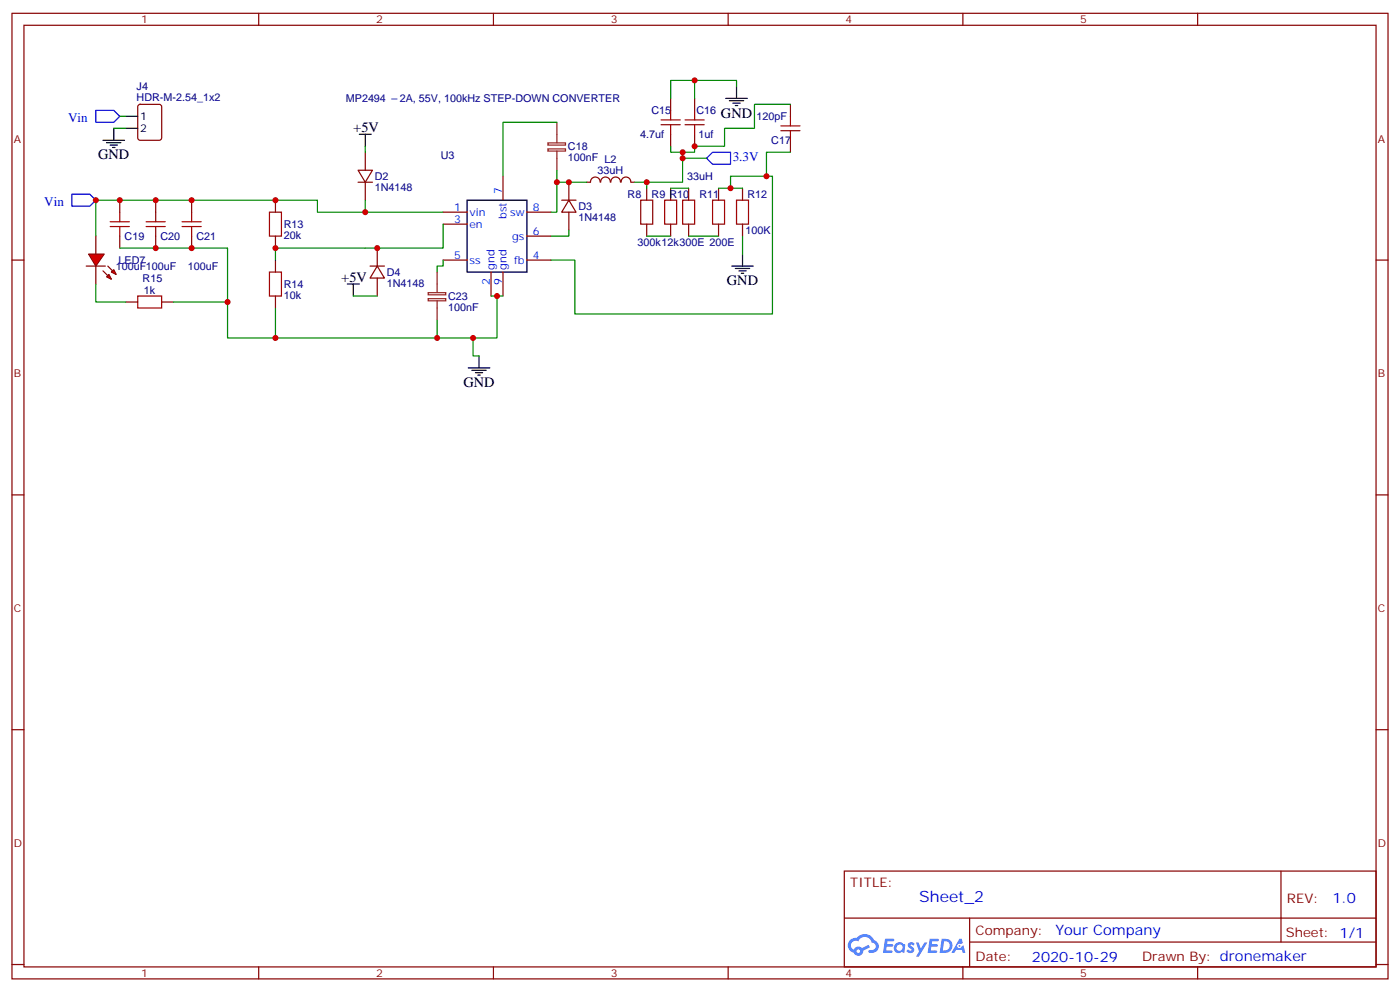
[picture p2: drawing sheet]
<svg xmlns="http://www.w3.org/2000/svg" width="412mm" height="292mm" viewBox="0 0 412 292" stroke-linecap="round" stroke-linejoin="round" font-family="sans-serif">
<g fill="none" stroke="#870000" stroke-width=".35">
<path d="M3.5 3.9h405.4v284.4h-405.4zM7.1 7.4h398.2v277.3h-398.2zM76.2 3.9v3.5M145.3 3.9v3.5M214.5 3.9v3.5M283.6 3.9v3.5M352.8 3.9v3.5M3.5 76.6h3.6M405.3 76.6h3.6M3.5 145.7h3.6M405.3 145.7h3.6M3.5 214.9h3.6"/>
<path d="M405.3 214.9h3.6M248.7 256.5h156.6v28.2h-156.6zM377.3 256.5v20.9M248.7 270.4h156.5M285.6 277.4h119.6M285.6 270.4v14.1M3.5 284h3.6M76.2 284.7v3.6M145.3 284.7v3.6M214.5 284.7v3.6M283.6 284.7v3.6M352.8 284.7v3.6"/>
<path d="M405.3 284h3.6"/>
</g>
<g fill="#5487ff">
<path d="M267.7 277.7a1.22 1.22 0 0 1 1.7 .2l-.4 .6a.47 .47 0 0 0-.3-.4 .47 .47 0 0 0-.5 .2l.1 .2a1.14 1.14 0 0 1 .8 1.8 1.14 1.14 0 0 1-1.9 0l-.2-.2 .5-.6 .7 .5a.29 .29 0 0 0 .3-.3 .29 .29 0 0 0-.2-.3 1.04 1.04 0 0 1-.6-1.7z"/>
<path d="M260.7 276.4h2.4l.3 .2-.2 .5-1.8 .1-.1 .8h1.5l.3 .4-.3 .4h-1.6l-.2 1.1h1.7l.2 .3-.2 .3-2.6 .1z"/>
<path d="M273.8 276.4h2.4l.3 .2-.1 .5-1.8 .1-.2 .8h1.6l.3 .4-.4 .4h-1.6l-.1 1.1h1.7l.2 .3-.2 .3-2.6 .1z"/>
<path d="M282.6 276.4h.7l.3 1.3-.6 .3a.69 .69 0 0 0-1 .3 .69 .69 0 0 0 .4 .9 .69 .69 0 0 0 .9-.6l.5-.2 .6 2.2h-.8l-.2-.9h-1.8l-.5 .9h-.8z"/>
<path d="M269.8 277.5h.8l.6 1.8 1.1-1.8h.9l-2.6 4.2h-.8l.9-1.5z"/>
<path d="M277.4 276.4l-.6 4.2h1.3a2.11 2.11 0 0 0 2.5-2.1 2.11 2.11 0 0 0-2.5-2.1zM278.1 277.2a1.39 1.39 0 0 1 1.7 1.4 1.39 1.39 0 0 1-1.8 1.3h-.3z"/>
<path d="M263.7 278.1a1.54 1.54 0 0 0-.1 2.1 1.54 1.54 0 0 0 2.2 .1l.6 .3 .3-2.3-.2-.3h-.4a1.49 1.49 0 0 0-2.4 .1zM264 279.1a.94 .94 0 0 1 1.8 0 .94 .94 0 0 1-1.8 0z"/>
<path d="M250.4 276.8a2.18 2.18 0 0 0 1.1 3.7 1.44 1.44 0 0 0 1.6 .9 1.44 1.44 0 0 0 1.2-1.4l2-1-.5-.8-1.9 1a1.47 1.47 0 0 0-2.4 .4 1.39 1.39 0 0 1-.7-1.9 1.39 1.39 0 0 1 2-.5 2.12 2.12 0 0 1 2.2-1.3 2.12 2.12 0 0 1 1.9 1.7 1.14 1.14 0 0 1 1.1 1.4 1.14 1.14 0 0 1-1.7 .7 .43 .43 0 0 0-.5 .4 .43 .43 0 0 0 .4 .5 1.98 1.98 0 0 0 2.5-1.2 1.98 1.98 0 0 0-1.2-2.6 3.1 3.1 0 0 0-5.3-.6l-.9 .1zM252.3 280.1a.55 .55 0 0 1 1.1 0 .55 .55 0 0 1-1.1 0z"/>
<circle cx="282.6" cy="278.5" r=".26"/>
</g>
<g fill="none" stroke="#870000" stroke-width=".35">
<path d="M197.6 29v3.5M197.6 39.5v3.6M204.6 29v3.5M204.6 39.5v3.6M232.8 30.7v3.6M35.3 58.9v3.6M45.9 58.9v3.6M56.4 58.9v3.6M81.1 58.9v3.6M148.2 51.9v7M165.5 58.9h4.2M167.6 58.9l2.1 3.6h-4.2z"/>
<path d="M167.6 53.7v5.2M172.9 53.7h1M174 53.6a1.41 1.41 0 0 1 1.4-1.5 1.41 1.41 0 0 1 1.4 1.5M177 53.6a1.41 1.41 0 0 1 1.4-1.5 1.41 1.41 0 0 1 1.4 1.5M179.9 53.6a1.41 1.41 0 0 1 1.4-1.5 1.41 1.41 0 0 1 1.4 1.5M183 53.6a1.41 1.41 0 0 1 1.4-1.5 1.41 1.41 0 0 1 1.4 1.5M185.9 53.7h1.1M190.5 55.4v3.5M197.6 55.4v3.5M202.8 55.4v3.5M211.7 55.4v3.5M218.7 55.4v3.5"/>
<path d="M232.8 41.3v3.5M35.3 69.5v3.6M45.9 69.5v3.6M56.4 69.5v3.6M81.1 69.5v3.6M81.1 76.6v3.5M130.5 62.5h7.1M130.5 76.6h7.1M130.5 66h7.1M155.2 62.5h7.1M155.2 69.5h7.1M155.2 76.6h7.1"/>
<path d="M167.6 62.5v5.3M190.5 66v3.5M197.6 66v3.5M202.8 66v3.5M211.7 66v3.5M218.7 66v3.5M81.1 87.2v3.5M144.6 80.1v7.1M148.2 80.1v7.1"/>
</g>
<g fill="none" stroke="#000" stroke-width=".35">
<path d="M213.8 29h6.3M214.8 29.7h4.3M215.9 30.4h2.1M216.6 31.1h.7M217 25.4v3.6M137.6 58.9h17.6v21.2h-17.6zM215.5 78.4h6.4M216.6 79.1h4.2M217.7 79.8h2.1M218.7 74.8v3.6M218.4 80.5h.7M137.9 108.3h6.4"/>
<path d="M139 109h4.2M140.1 109.7h2.1M140.8 110.5h.7M141.1 104.8v3.5"/>
</g>
<g fill="none" stroke="#a10000" stroke-width=".35">
<path d="M194.7 36.7h5.7M194.7 35.3h5.7M197.6 32.5v2.8M197.6 36.7v2.8M201.8 36.7h5.6M201.8 35.3h5.6M204.6 32.5v2.8M204.6 36.7v2.8M230 38.5h5.7M230 37.1h5.7M232.8 34.3v2.8M232.8 38.5v2.8"/>
<path d="M188.7 58.9h3.6v7.1h-3.6zM195.8 58.9h3.5v7.1h-3.5zM201.1 58.9h3.5v7.1h-3.5zM209.9 58.9h3.5v7.1h-3.5zM217 58.9h3.5v7.1h-3.5zM32.5 66.7h5.6M32.5 65.3h5.6M35.3 62.5v2.8M35.3 66.7v2.8M43 66.7h5.7M43 65.3h5.7M45.9 62.5v2.8"/>
<path d="M45.9 66.7v2.8M53.6 66.7h5.7M53.6 65.3h5.7M56.4 62.5v2.8M56.4 66.7v2.8M79.4 62.5h3.5v7h-3.5zM79.4 80.1h3.5v7.1h-3.5z"/>
</g>
<g fill="none" stroke="#008700" stroke-width=".35">
<path d="M164 36h-15.8v15.9M197.6 29v-5.3h7v5.3M204.6 23.7h12.4v1.7M232.8 30.7h-10.6v7.1h-8.8v5.3h-8.8v1.7h-7v-1.7M164 50.1v12.4h-1.7M164 53.7h8.9M187 53.7h3.5v1.7M197.6 55.4h5.2M201.1 44.8v1.8h7M201.1 46.6v7.1h-10.6M211.7 55.4h7M215.2 55.4v-3.5h12.3v40.6h-58.2v-15.9h-7"/>
<path d="M232.8 44.8h-7v7.1M35.3 73.1h31.7v26.4h79.4v-12.3M130.5 76.6v1.8h-1.7v1.7M167.6 67.8v1.7h-5.3M190.5 69.5h7.1M202.8 69.5h8.9M218.7 69.5v5.3M81.1 90.7v8.8M128.8 94.2v5.3M139.3 99.5v5.3h1.8M144.6 87.2h3.6"/>
</g>
<path d="M164 36v6M161.4 42.1h5.2v.6h-5.2zM161.4 43.9h5.2v.6h-5.2zM164 44.5v5.6M126.1 86.2h5.2v.6h-5.2zM126.1 87.9h5.2v.7h-5.2zM128.8 80.1v6M128.8 88.6v5.6" fill="none" stroke="#8c2424" stroke-width=".35"/>
<path d="M21.2 57.2h5.3l1.7 1.7-1.7 1.8h-5.3zM208.1 46.6l1.8-1.8h5.3v3.6h-5.3z" fill="none" stroke="#00f" stroke-width=".35"/>
<g fill="#f00" stroke="#870000" stroke-width=".35">
<path d="M26.1 74.8h4.6l-2.5 3.6z"/>
<path d="M25.4 78.4h5.6z"/>
</g>
<g fill="#870000" stroke="#870000" stroke-width=".35">
<path d="M31.7 78.4l1.5 1.4z"/>
<path d="M30.3 79.8l1.4 1.4z"/>
</g>
<g fill="#f00" stroke="#870000" stroke-width=".35">
<path d="M33.5 79.4l.7 1.4-1.4-.7z"/>
<path d="M31.4 81.5l.7-.7 .7 1.4z"/>
</g>
<g fill="none" stroke="#870000" stroke-width=".35">
<path d="M40.8 30.9l.5-.2h5.6l.7 .5v9.4l-.4 .7h-5.9l-.7-.5v-9.4zM105.5 50.1h4.2l-2.1 3.6zM105.5 53.7h4.2M107.6 44.8v5.3M107.6 53.7v5.2M28.2 69.5v5.3M28.2 78.4v5.2M109 78.4h4.2M111.1 78.4l2.1 3.5h-4.2zM111.1 73.1v5.3M37 88.9h3.6M47.6 88.9h3.6"/>
<path d="M111.1 81.9v5.3"/>
</g>
<path d="M40.6 87.2h7v3.5h-7z" fill="none" stroke="#a10000" stroke-width=".35"/>
<path d="M33.5 37.8h3.5M35.3 34.3h1.7M107.6 58.9v3.6h22.9M107.6 43.1v1.7M107.6 62.5h-14.1v-3.6h-65.3v10.6M130.5 66v7.1h-49.4v3.5M28.2 83.6v5.3h8.8M51.2 88.9h15.8M104.1 87.2h7" fill="none" stroke="#008700" stroke-width=".35"/>
<path d="M33.5 37.8v3.5M37 34.3h3.6M37 37.8h3.6M105.8 39.5h3.6M107.6 39.5v3.6M30.3 41.3h6.4M31.4 42h4.2M32.5 42.7h2.1M33.2 43.4h.7M102.3 83.6h3.5M104.1 83.6v3.6" fill="none" stroke="#000" stroke-width=".35"/>
<path d="M28.2 32.5h5.3l1.8 1.8-1.8 1.7h-5.3z" fill="none" stroke="#00f" stroke-width=".35"/>
<g fill="#c00">
<circle cx="45.9" cy="73.1" r=".88"/>
<circle cx="56.4" cy="73.1" r=".88"/>
<circle cx="81.1" cy="73.1" r=".88"/>
<circle cx="81.1" cy="99.5" r=".88"/>
<circle cx="128.8" cy="99.5" r=".88"/>
<circle cx="164" cy="53.7" r=".88"/>
<circle cx="167.6" cy="53.7" r=".88"/>
<circle cx="215.2" cy="55.4" r=".88"/>
<circle cx="204.6" cy="23.7" r=".88"/>
<circle cx="201.1" cy="44.8" r=".88"/>
<circle cx="190.5" cy="53.7" r=".88"/>
<circle cx="201.1" cy="46.6" r=".88"/>
<circle cx="225.8" cy="51.9" r=".88"/>
<circle cx="204.6" cy="43.1" r=".88"/>
<circle cx="67" cy="88.9" r=".88"/>
<circle cx="139.3" cy="99.5" r=".88"/>
<circle cx="146.4" cy="87.2" r=".88"/>
<circle cx="56.4" cy="58.9" r=".88"/>
<circle cx="45.9" cy="58.9" r=".88"/>
<circle cx="35.3" cy="58.9" r=".88"/>
<circle cx="81.1" cy="58.9" r=".88"/>
<circle cx="28.2" cy="58.9" r=".88"/>
<circle cx="111.1" cy="73.1" r=".88"/>
<circle cx="107.6" cy="62.5" r=".88"/>
</g>
<text font-size="4.6" fill="#00f" x="270.8" y="265.5">Sheet_2</text>
<g font-size="4.2">
<text x="212.4" y="34.6">GND</text>
<text x="104.1" y="38.8">+5V</text>
<text x="28.9" y="47">GND</text>
<text x="100.5" y="82.9">+5V</text>
<text x="214.1" y="84">GND</text>
<text x="136.5" y="114">GND</text>
</g>
<g font-size="4.2" fill="#00f">
<text x="392.5" y="265.8">1.0</text>
<text x="310.9" y="275.3">Your Company</text>
<text x="304" y="283.1">2020-10-29</text>
</g>
<g font-size="3.9" fill="#00f">
<text x="20.1" y="36">Vin</text>
<text x="215.8" y="47.3">3.3V</text>
<text x="13" y="60.7">Vin</text>
</g>
<g font-size="3.9" fill="#800">
<text x="250.5" y="261.1">TITLE:</text>
<text x="379.1" y="265.8">REV:</text>
<text x="287.4" y="275.3">Company:</text>
<text x="378.7" y="275.9">Sheet: 1/1</text>
<text x="287.4" y="283">Date:</text>
<text x="336.4" y="283.1">Drawn By: dronemaker</text>
</g>
<g font-size="3.2" fill="#800">
<text x="41.6" y="6.9">1</text>
<text x="110.8" y="6.9">2</text>
<text x="179.9" y="6.9">3</text>
<text x="249.1" y="6.9">4</text>
<text x="318.2" y="6.9">5</text>
<text x="4.1" y="42">A</text>
<text x="405.9" y="42">A</text>
<text x="4.1" y="111.2">B</text>
<text x="405.9" y="111.2">B</text>
<text x="4.1" y="180.3">C</text>
<text x="405.9" y="180.3">C</text>
<text x="4.1" y="249.4">D</text>
<text x="405.9" y="249.4">D</text>
<text x="41.6" y="287.7">1</text>
<text x="110.8" y="287.7">2</text>
<text x="179.9" y="287.7">3</text>
<text x="249.1" y="287.7">4</text>
<text x="318.2" y="287.7">5</text>
</g>
<g font-size="3.2" fill="#000080">
<text x="40.2" y="29.7">HDR-M-2.54_1x2</text>
<text x="40.2" y="26.6">J4</text>
<text x="101.9" y="30.2">MP2494</text>
<text x="117.8" y="30.2">2A, 55V, 100kHz STEP-DOWN CONVERTER</text>
<text x="191.9" y="33.6">C15</text>
<text x="205.1" y="33.6">C16</text>
<text x="222.9" y="35.4">120pF</text>
<text x="188.5" y="40.7">4.7uf</text>
<text x="205.7" y="40.7">1uf</text>
<text x="129.8" y="46.9">U3</text>
<text x="167.3" y="47.4">100nF L2</text>
<text x="167.3" y="44.2">C18</text>
<text x="227.2" y="42.4">C17</text>
<text x="110.4" y="53">D2</text>
<text x="176" y="51.3">33uH</text>
<text x="202.4" y="53">33uH</text>
<text x="110.4" y="56.2">1N4148</text>
<text x="184.9" y="58.3">R8</text>
<text x="191.9" y="58.3">R9 R10</text>
<text x="206" y="58.3">R11</text>
<text x="220.1" y="58.3">R12</text>
<text x="170.4" y="65.1">1N4148</text>
<text x="170.4" y="61.9">D3</text>
<text x="36.7" y="70.7">C19</text>
<text x="47.3" y="70.7">C20</text>
<text x="57.9" y="70.7">C21</text>
<text x="83.6" y="70.3">20k</text>
<text x="83.6" y="67.1">R13</text>
<text x="219.6" y="68.9">100K</text>
<text x="34.9" y="77.7">LED7</text>
<text x="187.8" y="72.4">300k12k300E 200E</text>
<text x="34.1" y="79.6">100uF100uF</text>
<text x="42" y="83">R15</text>
<text x="55.3" y="79.6">100uF</text>
<text x="114" y="81.3">D4</text>
<text x="42.3" y="86.6">1k</text>
<text x="83.6" y="88">10k</text>
<text x="83.6" y="84.8">R14</text>
<text x="113.9" y="84.4">1N4148</text>
<text x="132" y="88.3">C23</text>
<text x="132" y="91.5">100nF</text>
</g>
<g font-size="3.2">
<text x="41.3" y="35.3">1</text>
<text x="41.3" y="38.8">2</text>
</g>
<g font-size="3.2" fill="#00f">
<text x="147.8" y="57.2" transform="rotate(-90 147.8 57.2)">7</text>
<text x="133.8" y="62.1">1</text>
<text x="133.8" y="65.7">3</text>
<text x="138.3" y="63.5">vin</text>
<text x="149.2" y="64.5" transform="rotate(-90 149.2 64.5)">bst</text>
<text x="150.3" y="63.5">sw</text>
<text x="157" y="62.1">8</text>
<text x="138.3" y="67.1">en</text>
<text x="150.9" y="70.6">gs</text>
<text x="157" y="69.2">6</text>
<text x="133.8" y="76.2">5</text>
<text x="138.3" y="77.6">ss</text>
<text x="151.4" y="77.6">fb</text>
<text x="157" y="76.2">4</text>
<text x="144.3" y="83.9" transform="rotate(-90 144.3 83.9)">2</text>
<text x="145.7" y="79.4" transform="rotate(-90 145.7 79.4)">gnd</text>
<text x="147.8" y="83.9" transform="rotate(-90 147.8 83.9)">9</text>
<text x="149.2" y="79.4" transform="rotate(-90 149.2 79.4)">gnd</text>
</g>
</svg>
